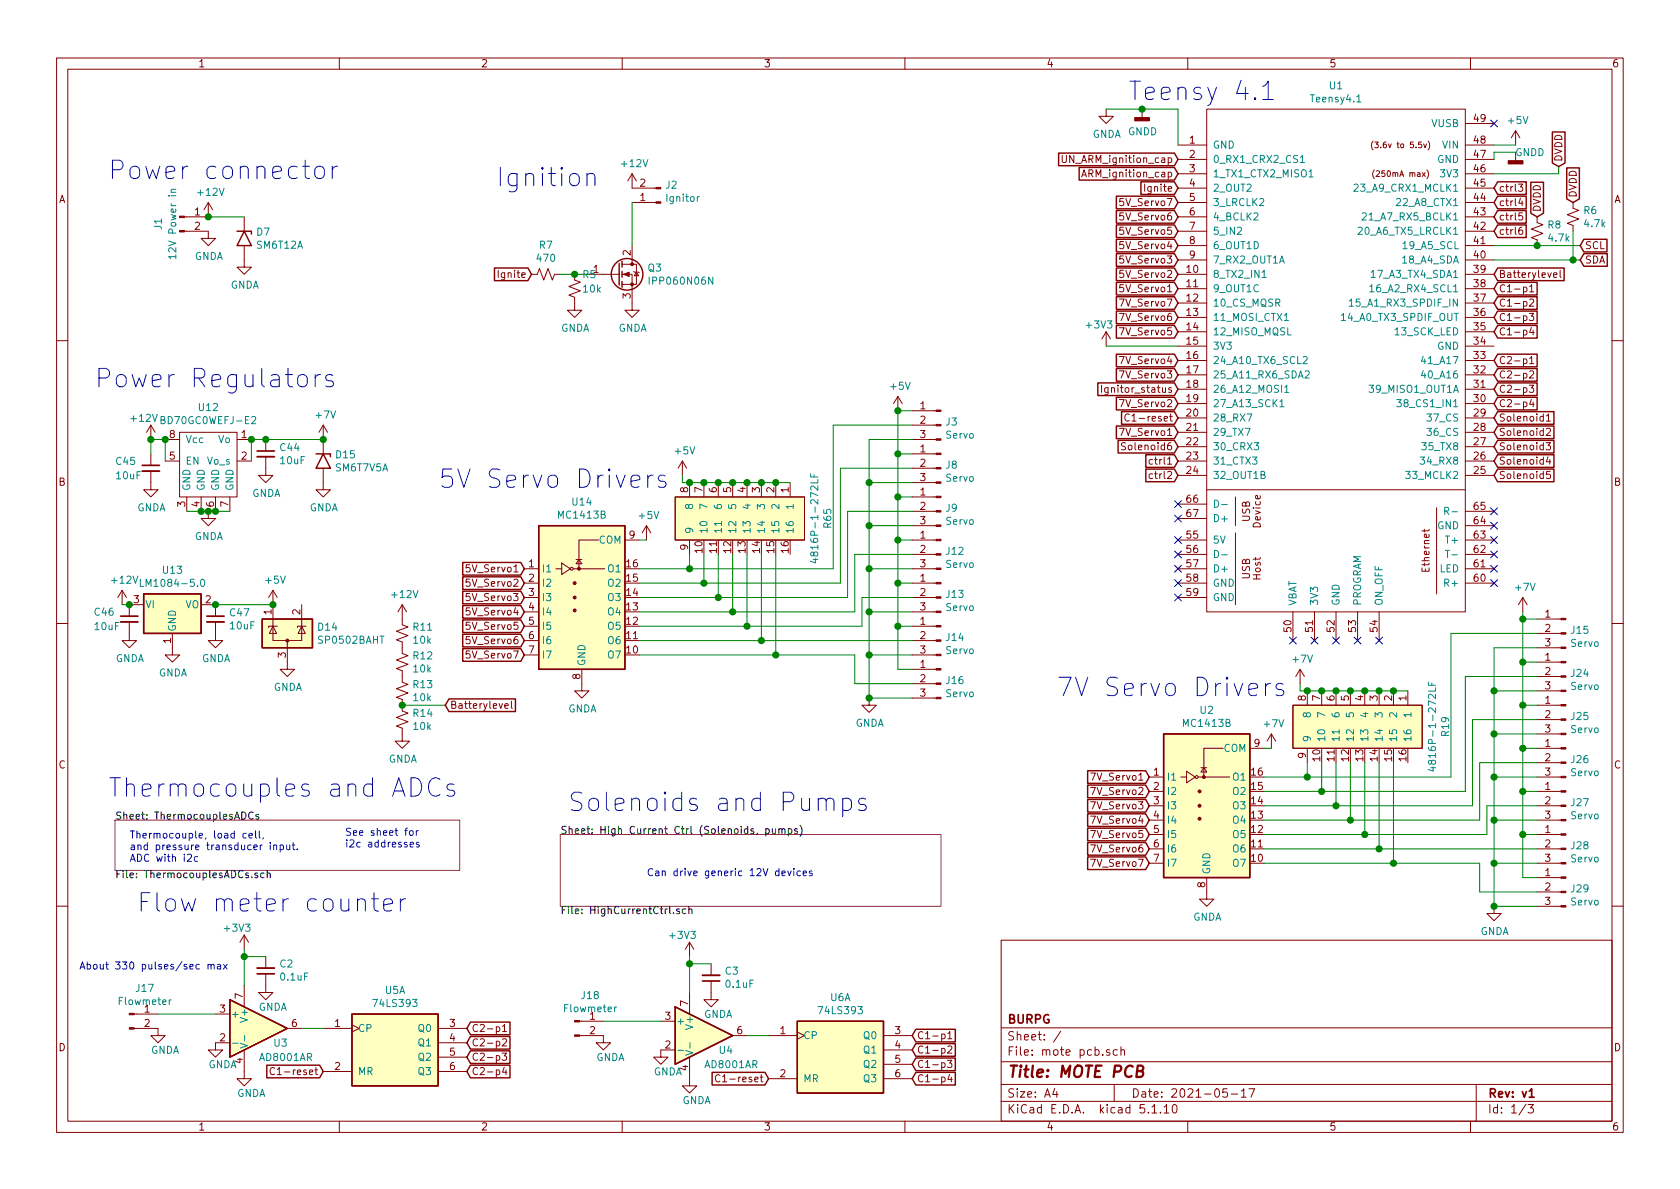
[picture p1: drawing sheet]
EESchema Schematic File Version 4
EELAYER 30 0
EELAYER END
$Descr A4 11693 8268
encoding utf-8
Sheet 1 3
Title "MOTE PCB"
Date "2021-05-17"
Rev "v1"
Comp "BURPG"
Comment1 ""
Comment2 ""
Comment3 ""
Comment4 ""
$EndDescr
Text GLabel 11000 1800 2    50   Input ~ 0
SDA
$Comp
L Device:R_Small_US R8
U 1 1
P 10700 1600
F 0 "R8" H 10768 1646 50  0000 L CNN
F 1 "4.7k" H 10768 1555 50  0000 L CNN
F 2 "Resistor_SMD:R_0603_1608Metric_Pad0.98x0.95mm_HandSolder" H 10700 1600 50  0001 C CNN
F 3 "~" H 10700 1600 50  0001 C CNN
F 4 " C23162" H 10700 1600 50  0001 C CNN "LCSC Part #"
	1    10700 1600
	1    0    0    -1  
$EndComp
$Comp
L Device:R_Small_US R6
U 1 1
P 10950 1500
F 0 "R6" H 11018 1546 50  0000 L CNN
F 1 "4.7k" H 11018 1455 50  0000 L CNN
F 2 "Resistor_SMD:R_0603_1608Metric_Pad0.98x0.95mm_HandSolder" H 10950 1500 50  0001 C CNN
F 3 "~" H 10950 1500 50  0001 C CNN
F 4 " C23162" H 10950 1500 50  0001 C CNN "LCSC Part #"
	1    10950 1500
	1    0    0    -1  
$EndComp
Text GLabel 10700 1500 1    50   Input ~ 0
DVDD
Text GLabel 10950 1400 1    50   Input ~ 0
DVDD
$Comp
L power:GNDD #PWR05
U 1 1
P 7950 750
F 0 "#PWR05" H 7950 500 50  0001 C CNN
F 1 "GNDD" H 7954 595 50  0000 C CNN
F 2 "" H 7950 750 50  0001 C CNN
F 3 "" H 7950 750 50  0001 C CNN
	1    7950 750 
	1    0    0    -1  
$EndComp
$Comp
L power:GNDA #PWR04
U 1 1
P 7700 750
F 0 "#PWR04" H 7700 500 50  0001 C CNN
F 1 "GNDA" H 7705 577 50  0000 C CNN
F 2 "" H 7700 750 50  0001 C CNN
F 3 "" H 7700 750 50  0001 C CNN
	1    7700 750 
	1    0    0    -1  
$EndComp
Wire Wire Line
	7700 750  7950 750 
Connection ~ 7950 750 
$Comp
L 74xx:74LS393 U6
U 1 1
P 5850 7300
F 0 "U6" H 5850 7667 50  0000 C CNN
F 1 "74LS393" H 5850 7576 50  0000 C CNN
F 2 "Package_SO:SOIC-14_3.9x8.7mm_P1.27mm" H 5850 7300 50  0001 C CNN
F 3 "74xx\\74LS393.pdf" H 5850 7300 50  0001 C CNN
	1    5850 7300
	1    0    0    -1  
$EndComp
Text GLabel 6350 7200 2    50   Input ~ 0
C1-p1
Text GLabel 6350 7300 2    50   Input ~ 0
C1-p2
Text GLabel 6350 7400 2    50   Input ~ 0
C1-p3
Text GLabel 6350 7500 2    50   Input ~ 0
C1-p4
Text GLabel 5350 7500 0    50   Input ~ 0
C1-reset
Text GLabel 8200 2900 0    50   Input ~ 0
C1-reset
$Comp
L Amplifier_Operational:AD8001AR U4
U 1 1
P 4900 7200
F 0 "U4" H 5000 7100 50  0000 L CNN
F 1 "AD8001AR" H 4900 7000 50  0000 L CNN
F 2 "Package_SO:SOIC-8_3.9x4.9mm_P1.27mm" H 4800 7000 50  0001 L CNN
F 3 "https://www.analog.com/media/en/technical-documentation/data-sheets/ad8001.pdf" H 5050 7350 50  0001 C CNN
	1    4900 7200
	1    0    0    -1  
$EndComp
$Comp
L Device:C_Small C3
U 1 1
P 4950 6800
F 0 "C3" H 4858 6754 50  0000 R CNN
F 1 "0.1uF" H 4858 6845 50  0000 R CNN
F 2 "Capacitor_SMD:C_0603_1608Metric_Pad1.08x0.95mm_HandSolder" H 4950 6800 50  0001 C CNN
F 3 "~" H 4950 6800 50  0001 C CNN
F 4 "C14663" H 4950 6800 50  0001 C CNN "LCSC Part #"
	1    4950 6800
	-1   0    0    1   
$EndComp
$Comp
L power:+3V3 #PWR044
U 1 1
P 4800 6650
F 0 "#PWR044" H 4800 6500 50  0001 C CNN
F 1 "+3V3" H 4750 6800 50  0000 C CNN
F 2 "" H 4800 6650 50  0001 C CNN
F 3 "" H 4800 6650 50  0001 C CNN
	1    4800 6650
	1    0    0    -1  
$EndComp
Wire Wire Line
	4800 6900 4800 6700
Wire Wire Line
	4950 6700 4800 6700
Connection ~ 4800 6700
Wire Wire Line
	4800 6700 4800 6650
$Comp
L power:GNDA #PWR046
U 1 1
P 4950 6900
F 0 "#PWR046" H 4950 6650 50  0001 C CNN
F 1 "GNDA" H 5000 6750 50  0000 C CNN
F 2 "" H 4950 6900 50  0001 C CNN
F 3 "" H 4950 6900 50  0001 C CNN
	1    4950 6900
	1    0    0    -1  
$EndComp
$Comp
L power:GNDA #PWR052
U 1 1
P 4800 7500
F 0 "#PWR052" H 4800 7250 50  0001 C CNN
F 1 "GNDA" H 4850 7350 50  0000 C CNN
F 2 "" H 4800 7500 50  0001 C CNN
F 3 "" H 4800 7500 50  0001 C CNN
	1    4800 7500
	1    0    0    -1  
$EndComp
$Comp
L power:GNDA #PWR050
U 1 1
P 4600 7300
F 0 "#PWR050" H 4600 7050 50  0001 C CNN
F 1 "GNDA" H 4650 7150 50  0000 C CNN
F 2 "" H 4600 7300 50  0001 C CNN
F 3 "" H 4600 7300 50  0001 C CNN
	1    4600 7300
	1    0    0    -1  
$EndComp
$Comp
L Connector:Conn_01x02_Male J18
U 1 1
P 4000 7100
F 0 "J18" H 4108 7281 50  0000 C CNN
F 1 "Flowmeter" H 4108 7190 50  0000 C CNN
F 2 "Connector_JST:JST_EH_B4B-EH-A_1x04_P2.50mm_Vertical" H 4000 7100 50  0001 C CNN
F 3 "~" H 4000 7100 50  0001 C CNN
	1    4000 7100
	1    0    0    -1  
$EndComp
$Comp
L power:GNDA #PWR048
U 1 1
P 4200 7200
F 0 "#PWR048" H 4200 6950 50  0001 C CNN
F 1 "GNDA" H 4250 7050 50  0000 C CNN
F 2 "" H 4200 7200 50  0001 C CNN
F 3 "" H 4200 7200 50  0001 C CNN
	1    4200 7200
	1    0    0    -1  
$EndComp
Wire Wire Line
	4600 7100 4200 7100
Wire Wire Line
	5350 7200 5200 7200
Text GLabel 11000 1700 2    50   Input ~ 0
SCL
$Comp
L power:+3V3 #PWR015
U 1 1
P 7700 2400
F 0 "#PWR015" H 7700 2250 50  0001 C CNN
F 1 "+3V3" H 7650 2550 50  0000 C CNN
F 2 "" H 7700 2400 50  0001 C CNN
F 3 "" H 7700 2400 50  0001 C CNN
	1    7700 2400
	1    0    0    -1  
$EndComp
Wire Wire Line
	8200 2400 7700 2400
$Comp
L Amplifier_Operational:AD8001AR U3
U 1 1
P 1800 7150
F 0 "U3" H 1900 7050 50  0000 L CNN
F 1 "AD8001AR" H 1800 6950 50  0000 L CNN
F 2 "Package_SO:SOIC-8_3.9x4.9mm_P1.27mm" H 1700 6950 50  0001 L CNN
F 3 "https://www.analog.com/media/en/technical-documentation/data-sheets/ad8001.pdf" H 1950 7300 50  0001 C CNN
	1    1800 7150
	1    0    0    -1  
$EndComp
Wire Wire Line
	2250 7150 2100 7150
Wire Wire Line
	1500 7050 1100 7050
$Comp
L power:GNDA #PWR047
U 1 1
P 1100 7150
F 0 "#PWR047" H 1100 6900 50  0001 C CNN
F 1 "GNDA" H 1150 7000 50  0000 C CNN
F 2 "" H 1100 7150 50  0001 C CNN
F 3 "" H 1100 7150 50  0001 C CNN
	1    1100 7150
	1    0    0    -1  
$EndComp
$Comp
L Connector:Conn_01x02_Male J17
U 1 1
P 900 7050
F 0 "J17" H 1008 7231 50  0000 C CNN
F 1 "Flowmeter" H 1008 7140 50  0000 C CNN
F 2 "Connector_JST:JST_EH_B4B-EH-A_1x04_P2.50mm_Vertical" H 900 7050 50  0001 C CNN
F 3 "~" H 900 7050 50  0001 C CNN
	1    900  7050
	1    0    0    -1  
$EndComp
$Comp
L power:GNDA #PWR049
U 1 1
P 1500 7250
F 0 "#PWR049" H 1500 7000 50  0001 C CNN
F 1 "GNDA" H 1550 7100 50  0000 C CNN
F 2 "" H 1500 7250 50  0001 C CNN
F 3 "" H 1500 7250 50  0001 C CNN
	1    1500 7250
	1    0    0    -1  
$EndComp
$Comp
L power:GNDA #PWR051
U 1 1
P 1700 7450
F 0 "#PWR051" H 1700 7200 50  0001 C CNN
F 1 "GNDA" H 1750 7300 50  0000 C CNN
F 2 "" H 1700 7450 50  0001 C CNN
F 3 "" H 1700 7450 50  0001 C CNN
	1    1700 7450
	1    0    0    -1  
$EndComp
$Comp
L power:GNDA #PWR045
U 1 1
P 1850 6850
F 0 "#PWR045" H 1850 6600 50  0001 C CNN
F 1 "GNDA" H 1900 6700 50  0000 C CNN
F 2 "" H 1850 6850 50  0001 C CNN
F 3 "" H 1850 6850 50  0001 C CNN
	1    1850 6850
	1    0    0    -1  
$EndComp
Wire Wire Line
	1700 6650 1700 6600
Connection ~ 1700 6650
Wire Wire Line
	1850 6650 1700 6650
Wire Wire Line
	1700 6850 1700 6650
$Comp
L power:+3V3 #PWR043
U 1 1
P 1700 6600
F 0 "#PWR043" H 1700 6450 50  0001 C CNN
F 1 "+3V3" H 1650 6750 50  0000 C CNN
F 2 "" H 1700 6600 50  0001 C CNN
F 3 "" H 1700 6600 50  0001 C CNN
	1    1700 6600
	1    0    0    -1  
$EndComp
$Comp
L Device:C_Small C2
U 1 1
P 1850 6750
F 0 "C2" H 1758 6704 50  0000 R CNN
F 1 "0.1uF" H 1758 6795 50  0000 R CNN
F 2 "Capacitor_SMD:C_0603_1608Metric_Pad1.08x0.95mm_HandSolder" H 1850 6750 50  0001 C CNN
F 3 "~" H 1850 6750 50  0001 C CNN
F 4 "C14663" H 1850 6750 50  0001 C CNN "LCSC Part #"
	1    1850 6750
	-1   0    0    1   
$EndComp
Text GLabel 3250 7450 2    50   Input ~ 0
C2-p4
Text GLabel 3250 7350 2    50   Input ~ 0
C2-p3
Text GLabel 3250 7250 2    50   Input ~ 0
C2-p2
Text GLabel 3250 7150 2    50   Input ~ 0
C2-p1
$Comp
L 74xx:74LS393 U5
U 1 1
P 2750 7250
F 0 "U5" H 2750 7617 50  0000 C CNN
F 1 "74LS393" H 2750 7526 50  0000 C CNN
F 2 "Package_SO:SOIC-14_3.9x8.7mm_P1.27mm" H 2750 7250 50  0001 C CNN
F 3 "74xx\\74LS393.pdf" H 2750 7250 50  0001 C CNN
	1    2750 7250
	1    0    0    -1  
$EndComp
$Comp
L power:GNDA #PWR06
U 1 1
P 1450 1600
F 0 "#PWR06" H 1450 1350 50  0001 C CNN
F 1 "GNDA" H 1455 1427 50  0000 C CNN
F 2 "" H 1450 1600 50  0001 C CNN
F 3 "" H 1450 1600 50  0001 C CNN
	1    1450 1600
	1    0    0    -1  
$EndComp
$Comp
L power:+12V #PWR03
U 1 1
P 1450 1500
F 0 "#PWR03" H 1450 1350 50  0001 C CNN
F 1 "+12V" H 1465 1673 50  0000 C CNN
F 2 "" H 1450 1500 50  0001 C CNN
F 3 "" H 1450 1500 50  0001 C CNN
	1    1450 1500
	1    0    0    -1  
$EndComp
Text GLabel 10400 2900 2    50   Input ~ 0
Solenoid1
Text GLabel 10400 3000 2    50   Input ~ 0
Solenoid2
Text GLabel 10400 3100 2    50   Input ~ 0
Solenoid3
Text GLabel 10400 3200 2    50   Input ~ 0
Solenoid4
Text Notes 900  6000 0    50   ~ 0
Thermocouple, load cell,\nand pressure transducer input.\nADC with i2c
Text Notes 2400 5900 0    50   ~ 0
See sheet for\ni2c addresses
$Comp
L power:+12V #PWR02
U 1 1
P 4400 1300
F 0 "#PWR02" H 4400 1150 50  0001 C CNN
F 1 "+12V" H 4415 1473 50  0000 C CNN
F 2 "" H 4400 1300 50  0001 C CNN
F 3 "" H 4400 1300 50  0001 C CNN
	1    4400 1300
	1    0    0    -1  
$EndComp
Wire Wire Line
	3900 1900 4000 1900
Text GLabel 3700 1900 0    50   Input ~ 0
Ignite
$Comp
L Device:R_Small_US R5
U 1 1
P 4000 2000
F 0 "R5" H 4050 2100 50  0000 L CNN
F 1 "10k" H 4050 2000 50  0000 L CNN
F 2 "Resistor_SMD:R_0603_1608Metric_Pad0.98x0.95mm_HandSolder" H 4000 2000 50  0001 C CNN
F 3 "~" H 4000 2000 50  0001 C CNN
F 4 "C25804" H 4000 2000 50  0001 C CNN "LCSC Part #"
	1    4000 2000
	1    0    0    -1  
$EndComp
$Comp
L Device:R_Small_US R7
U 1 1
P 3800 1900
F 0 "R7" V 3595 1900 50  0000 C CNN
F 1 "470" V 3686 1900 50  0000 C CNN
F 2 "Resistor_SMD:R_0603_1608Metric_Pad0.98x0.95mm_HandSolder" H 3800 1900 50  0001 C CNN
F 3 "~" H 3800 1900 50  0001 C CNN
F 4 " C23179" H 3800 1900 50  0001 C CNN "LCSC Part #"
	1    3800 1900
	0    1    1    0   
$EndComp
Text Notes 3450 1300 0    128  ~ 0
Ignition
Text Notes 750  5550 0    128  ~ 0
Thermocouples and ADCs
Text Notes 950  6350 0    128  ~ 0
Flow meter counter
Text Notes 7850 700  0    128  ~ 0
Teensy 4.1
Text GLabel 10400 3300 2    50   Input ~ 0
Solenoid5
Text GLabel 8200 3100 0    50   Input ~ 0
Solenoid6
NoConn ~ 10400 850 
NoConn ~ 8200 3500
NoConn ~ 8200 3600
NoConn ~ 8200 3750
NoConn ~ 8200 3850
NoConn ~ 8200 3950
NoConn ~ 8200 4050
NoConn ~ 8200 4150
NoConn ~ 9000 4450
NoConn ~ 9150 4450
NoConn ~ 9300 4450
NoConn ~ 9450 4450
NoConn ~ 9600 4450
NoConn ~ 10400 3550
NoConn ~ 10400 3650
NoConn ~ 10400 3750
NoConn ~ 10400 3850
NoConn ~ 10400 3950
NoConn ~ 10400 4050
Text Notes 550  6750 0    50   ~ 0
About 330 pulses/sec max
Connection ~ 4000 1900
$Comp
L Transistor_FET:IPP060N06N Q3
U 1 1
P 4300 1900
F 0 "Q3" H 4505 1946 50  0000 L CNN
F 1 "IPP060N06N" H 4505 1855 50  0000 L CNN
F 2 "Package_TO_SOT_THT:TO-220-3_Vertical" H 4550 1825 50  0001 L CIN
F 3 "https://www.infineon.com/dgdl/Infineon-IPP060N06N-DS-v02_02-en.pdf?fileId=db3a30433727a44301372c06d9d7498a" H 4300 1900 50  0001 L CNN
	1    4300 1900
	1    0    0    -1  
$EndComp
Wire Wire Line
	4000 1900 4100 1900
$Comp
L Connector:Conn_01x02_Male J2
U 1 1
P 4600 1400
F 0 "J2" H 4572 1282 50  0000 R CNN
F 1 "Ignitor" H 4572 1373 50  0000 R CNN
F 2 "Connector_JST:JST_EH_B4B-EH-A_1x04_P2.50mm_Vertical" H 4600 1400 50  0001 C CNN
F 3 "~" H 4600 1400 50  0001 C CNN
	1    4600 1400
	-1   0    0    1   
$EndComp
Wire Wire Line
	4400 1400 4400 1700
$Comp
L power:GNDA #PWR012
U 1 1
P 4400 2100
F 0 "#PWR012" H 4400 1850 50  0001 C CNN
F 1 "GNDA" H 4405 1927 50  0000 C CNN
F 2 "" H 4400 2100 50  0001 C CNN
F 3 "" H 4400 2100 50  0001 C CNN
	1    4400 2100
	1    0    0    -1  
$EndComp
$Comp
L Caspian_kicad_library:+7V #PWR0148
U 1 1
P 8850 5200
F 0 "#PWR0148" H 8850 5050 50  0001 C CNN
F 1 "+7V" H 8865 5373 50  0000 C CNN
F 2 "" H 8850 5200 50  0001 C CNN
F 3 "" H 8850 5200 50  0001 C CNN
	1    8850 5200
	1    0    0    -1  
$EndComp
$Comp
L power:+5V #PWR0140
U 1 1
P 1900 4200
F 0 "#PWR0140" H 1900 4050 50  0001 C CNN
F 1 "+5V" H 1915 4373 50  0000 C CNN
F 2 "" H 1900 4200 50  0001 C CNN
F 3 "" H 1900 4200 50  0001 C CNN
	1    1900 4200
	1    0    0    -1  
$EndComp
$Comp
L power:+5V #PWR042
U 1 1
P 10550 1000
F 0 "#PWR042" H 10550 850 50  0001 C CNN
F 1 "+5V" H 10565 1173 50  0000 C CNN
F 2 "" H 10550 1000 50  0001 C CNN
F 3 "" H 10550 1000 50  0001 C CNN
	1    10550 1000
	1    0    0    -1  
$EndComp
Wire Wire Line
	10400 1000 10550 1000
Wire Wire Line
	1900 4200 1500 4200
$Comp
L power:GNDA #PWR0143
U 1 1
P 1200 4500
F 0 "#PWR0143" H 1200 4250 50  0001 C CNN
F 1 "GNDA" H 1205 4327 50  0000 C CNN
F 2 "" H 1200 4500 50  0001 C CNN
F 3 "" H 1200 4500 50  0001 C CNN
	1    1200 4500
	1    0    0    -1  
$EndComp
$Comp
L power:+12V #PWR0139
U 1 1
P 850 4200
F 0 "#PWR0139" H 850 4050 50  0001 C CNN
F 1 "+12V" H 865 4373 50  0000 C CNN
F 2 "" H 850 4200 50  0001 C CNN
F 3 "" H 850 4200 50  0001 C CNN
	1    850  4200
	1    0    0    -1  
$EndComp
Wire Wire Line
	850  4200 900  4200
$Comp
L power:GNDA #PWR0142
U 1 1
P 1500 4400
F 0 "#PWR0142" H 1500 4150 50  0001 C CNN
F 1 "GNDA" H 1505 4227 50  0000 C CNN
F 2 "" H 1500 4400 50  0001 C CNN
F 3 "" H 1500 4400 50  0001 C CNN
	1    1500 4400
	1    0    0    -1  
$EndComp
$Comp
L Device:C_Small C47
U 1 1
P 1500 4300
F 0 "C47" H 1592 4346 50  0000 L CNN
F 1 "10uF" H 1592 4255 50  0000 L CNN
F 2 "Capacitor_SMD:C_0603_1608Metric_Pad1.08x0.95mm_HandSolder" H 1500 4300 50  0001 C CNN
F 3 "~" H 1500 4300 50  0001 C CNN
F 4 "C19702" H 1500 4300 50  0001 C CNN "LCSC Part #"
	1    1500 4300
	1    0    0    -1  
$EndComp
$Comp
L Device:C_Small C46
U 1 1
P 900 4300
F 0 "C46" H 650 4350 50  0000 L CNN
F 1 "10uF" H 650 4250 50  0000 L CNN
F 2 "Capacitor_SMD:C_0603_1608Metric_Pad1.08x0.95mm_HandSolder" H 900 4300 50  0001 C CNN
F 3 "~" H 900 4300 50  0001 C CNN
F 4 "C19702" H 900 4300 50  0001 C CNN "LCSC Part #"
	1    900  4300
	1    0    0    -1  
$EndComp
$Comp
L power:GNDA #PWR0141
U 1 1
P 900 4400
F 0 "#PWR0141" H 900 4150 50  0001 C CNN
F 1 "GNDA" H 905 4227 50  0000 C CNN
F 2 "" H 900 4400 50  0001 C CNN
F 3 "" H 900 4400 50  0001 C CNN
	1    900  4400
	1    0    0    -1  
$EndComp
$Comp
L Regulator_Linear:LM1084-5.0 U13
U 1 1
P 1200 4200
F 0 "U13" H 1200 4442 50  0000 C CNN
F 1 "LM1084-5.0" H 1200 4351 50  0000 C CNN
F 2 "Package_TO_SOT_SMD:TO-263-3_TabPin2" H 1200 4450 50  0001 C CIN
F 3 "http://www.ti.com/lit/ds/symlink/lm1084.pdf" H 1200 4200 50  0001 C CNN
	1    1200 4200
	1    0    0    -1  
$EndComp
$Comp
L Connector:Conn_01x03_Male J15
U 1 1
P 10900 4400
F 0 "J15" H 10872 4424 50  0000 R CNN
F 1 "Servo" H 10872 4333 50  0000 R CNN
F 2 "Connector_JST:JST_EH_B4B-EH-A_1x04_P2.50mm_Vertical" H 10900 4400 50  0001 C CNN
F 3 "~" H 10900 4400 50  0001 C CNN
	1    10900 4400
	-1   0    0    -1  
$EndComp
$Comp
L Connector:Conn_01x03_Male J24
U 1 1
P 10900 4700
F 0 "J24" H 10872 4724 50  0000 R CNN
F 1 "Servo" H 10872 4633 50  0000 R CNN
F 2 "Connector_JST:JST_EH_B4B-EH-A_1x04_P2.50mm_Vertical" H 10900 4700 50  0001 C CNN
F 3 "~" H 10900 4700 50  0001 C CNN
	1    10900 4700
	-1   0    0    -1  
$EndComp
$Comp
L Connector:Conn_01x03_Male J25
U 1 1
P 10900 5000
F 0 "J25" H 10872 5024 50  0000 R CNN
F 1 "Servo" H 10872 4933 50  0000 R CNN
F 2 "Connector_JST:JST_EH_B4B-EH-A_1x04_P2.50mm_Vertical" H 10900 5000 50  0001 C CNN
F 3 "~" H 10900 5000 50  0001 C CNN
	1    10900 5000
	-1   0    0    -1  
$EndComp
$Comp
L Connector:Conn_01x03_Male J26
U 1 1
P 10900 5300
F 0 "J26" H 10872 5324 50  0000 R CNN
F 1 "Servo" H 10872 5233 50  0000 R CNN
F 2 "Connector_JST:JST_EH_B4B-EH-A_1x04_P2.50mm_Vertical" H 10900 5300 50  0001 C CNN
F 3 "~" H 10900 5300 50  0001 C CNN
	1    10900 5300
	-1   0    0    -1  
$EndComp
$Comp
L Connector:Conn_01x03_Male J27
U 1 1
P 10900 5600
F 0 "J27" H 10872 5624 50  0000 R CNN
F 1 "Servo" H 10872 5533 50  0000 R CNN
F 2 "Connector_JST:JST_EH_B4B-EH-A_1x04_P2.50mm_Vertical" H 10900 5600 50  0001 C CNN
F 3 "~" H 10900 5600 50  0001 C CNN
	1    10900 5600
	-1   0    0    -1  
$EndComp
$Comp
L Connector:Conn_01x03_Male J28
U 1 1
P 10900 5900
F 0 "J28" H 10872 5924 50  0000 R CNN
F 1 "Servo" H 10872 5833 50  0000 R CNN
F 2 "Connector_JST:JST_EH_B4B-EH-A_1x04_P2.50mm_Vertical" H 10900 5900 50  0001 C CNN
F 3 "~" H 10900 5900 50  0001 C CNN
	1    10900 5900
	-1   0    0    -1  
$EndComp
$Comp
L Connector:Conn_01x03_Male J29
U 1 1
P 10900 6200
F 0 "J29" H 10872 6224 50  0000 R CNN
F 1 "Servo" H 10872 6133 50  0000 R CNN
F 2 "Connector_JST:JST_EH_B4B-EH-A_1x04_P2.50mm_Vertical" H 10900 6200 50  0001 C CNN
F 3 "~" H 10900 6200 50  0001 C CNN
	1    10900 6200
	-1   0    0    -1  
$EndComp
$Comp
L power:GNDA #PWR0149
U 1 1
P 10400 6300
F 0 "#PWR0149" H 10400 6050 50  0001 C CNN
F 1 "GNDA" H 10405 6127 50  0000 C CNN
F 2 "" H 10400 6300 50  0001 C CNN
F 3 "" H 10400 6300 50  0001 C CNN
	1    10400 6300
	1    0    0    -1  
$EndComp
$Comp
L Caspian_kicad_library:+7V #PWR0145
U 1 1
P 10600 4250
F 0 "#PWR0145" H 10600 4100 50  0001 C CNN
F 1 "+7V" H 10615 4423 50  0000 C CNN
F 2 "" H 10600 4250 50  0001 C CNN
F 3 "" H 10600 4250 50  0001 C CNN
	1    10600 4250
	1    0    0    -1  
$EndComp
Wire Wire Line
	10600 6100 10700 6100
Wire Wire Line
	10700 5800 10600 5800
Connection ~ 10600 5800
Wire Wire Line
	10600 5800 10600 6100
Wire Wire Line
	10600 4250 10600 4300
Wire Wire Line
	10700 5500 10600 5500
Connection ~ 10600 5500
Wire Wire Line
	10600 5500 10600 5800
Wire Wire Line
	10700 5200 10600 5200
Connection ~ 10600 5200
Wire Wire Line
	10600 5200 10600 5500
Wire Wire Line
	10700 4900 10600 4900
Connection ~ 10600 4900
Wire Wire Line
	10600 4900 10600 5200
Wire Wire Line
	10700 4600 10600 4600
Connection ~ 10600 4600
Wire Wire Line
	10600 4600 10600 4900
Wire Wire Line
	10700 4300 10600 4300
Connection ~ 10600 4300
Wire Wire Line
	10600 4300 10600 4600
Wire Wire Line
	10700 6300 10400 6300
Wire Wire Line
	10400 6300 10400 6000
Wire Wire Line
	10400 6000 10700 6000
Connection ~ 10400 6300
Wire Wire Line
	10400 6000 10400 5700
Wire Wire Line
	10400 4500 10700 4500
Connection ~ 10400 6000
Wire Wire Line
	10700 4800 10400 4800
Connection ~ 10400 4800
Wire Wire Line
	10400 4800 10400 4500
Wire Wire Line
	10700 5100 10400 5100
Connection ~ 10400 5100
Wire Wire Line
	10400 5100 10400 4800
Wire Wire Line
	10700 5400 10400 5400
Connection ~ 10400 5400
Wire Wire Line
	10400 5400 10400 5100
Wire Wire Line
	10700 5700 10400 5700
Connection ~ 10400 5700
Wire Wire Line
	10400 5700 10400 5400
Wire Wire Line
	10200 5500 10200 4700
Wire Wire Line
	10200 4700 10700 4700
Wire Wire Line
	10700 5000 10250 5000
Wire Wire Line
	10250 5000 10250 5600
Wire Wire Line
	10300 5700 10300 5300
Wire Wire Line
	10300 5300 10700 5300
Wire Wire Line
	10700 5600 10350 5600
Wire Wire Line
	10350 5600 10350 5800
Wire Wire Line
	10700 6200 10300 6200
Wire Wire Line
	10300 6200 10300 6000
$Comp
L Connector:Conn_01x02_Male J1
U 1 1
P 1250 1500
F 0 "J1" V 1100 1450 50  0000 C CNN
F 1 "12V Power in" V 1200 1450 50  0000 C CNN
F 2 "Connector_JST:JST_EH_B4B-EH-A_1x04_P2.50mm_Vertical" H 1250 1500 50  0001 C CNN
F 3 "~" H 1250 1500 50  0001 C CNN
	1    1250 1500
	1    0    0    -1  
$EndComp
$Sheet
S 800  5700 2400 350 
U 60BC73B9
F0 "ThermocouplesADCs" 50
F1 "ThermocouplesADCs.sch" 50
$EndSheet
$Comp
L power:GNDA #PWR0146
U 1 1
P 4050 4750
F 0 "#PWR0146" H 4050 4500 50  0001 C CNN
F 1 "GNDA" H 4055 4577 50  0000 C CNN
F 2 "" H 4050 4750 50  0001 C CNN
F 3 "" H 4050 4750 50  0001 C CNN
	1    4050 4750
	1    0    0    -1  
$EndComp
$Comp
L Transistor_Array:MC1413B U14
U 1 1
P 4050 4150
F 0 "U14" H 4050 4817 50  0000 C CNN
F 1 "MC1413B" H 4050 4726 50  0000 C CNN
F 2 "Package_SO:SOIC-16_3.9x9.9mm_P1.27mm" H 4100 3600 50  0001 L CNN
F 3 "http://www.onsemi.com/pub_link/Collateral/MC1413-D.PDF" H 4150 3950 50  0001 C CNN
	1    4050 4150
	1    0    0    -1  
$EndComp
$Comp
L Caspian_kicad_library:4816P-1-272LF R65
U 1 1
P 5450 3600
F 0 "R65" H 5450 3915 50  0000 C CNN
F 1 "4816P-1-272LF" H 5450 3824 50  0000 C CNN
F 2 "Package_SO:SOIC-16W_5.3x10.2mm_P1.27mm" H 5450 3800 50  0001 C CNN
F 3 "https://www.bourns.com/docs/Product-Datasheets/4800P.pdf" H 5450 3800 50  0001 C CNN
	1    5450 3600
	0    1    1    0   
$EndComp
Wire Wire Line
	4500 3750 4450 3750
$Comp
L Connector:Conn_01x03_Male J8
U 1 1
P 6550 3250
F 0 "J8" H 6522 3274 50  0000 R CNN
F 1 "Servo" H 6522 3183 50  0000 R CNN
F 2 "Connector_JST:JST_EH_B4B-EH-A_1x04_P2.50mm_Vertical" H 6550 3250 50  0001 C CNN
F 3 "~" H 6550 3250 50  0001 C CNN
	1    6550 3250
	-1   0    0    -1  
$EndComp
$Comp
L Connector:Conn_01x03_Male J9
U 1 1
P 6550 3550
F 0 "J9" H 6522 3574 50  0000 R CNN
F 1 "Servo" H 6522 3483 50  0000 R CNN
F 2 "Connector_JST:JST_EH_B4B-EH-A_1x04_P2.50mm_Vertical" H 6550 3550 50  0001 C CNN
F 3 "~" H 6550 3550 50  0001 C CNN
	1    6550 3550
	-1   0    0    -1  
$EndComp
$Comp
L Connector:Conn_01x03_Male J12
U 1 1
P 6550 3850
F 0 "J12" H 6522 3874 50  0000 R CNN
F 1 "Servo" H 6522 3783 50  0000 R CNN
F 2 "Connector_JST:JST_EH_B4B-EH-A_1x04_P2.50mm_Vertical" H 6550 3850 50  0001 C CNN
F 3 "~" H 6550 3850 50  0001 C CNN
	1    6550 3850
	-1   0    0    -1  
$EndComp
$Comp
L Connector:Conn_01x03_Male J13
U 1 1
P 6550 4150
F 0 "J13" H 6522 4174 50  0000 R CNN
F 1 "Servo" H 6522 4083 50  0000 R CNN
F 2 "Connector_JST:JST_EH_B4B-EH-A_1x04_P2.50mm_Vertical" H 6550 4150 50  0001 C CNN
F 3 "~" H 6550 4150 50  0001 C CNN
	1    6550 4150
	-1   0    0    -1  
$EndComp
$Comp
L Connector:Conn_01x03_Male J14
U 1 1
P 6550 4450
F 0 "J14" H 6522 4474 50  0000 R CNN
F 1 "Servo" H 6522 4383 50  0000 R CNN
F 2 "Connector_JST:JST_EH_B4B-EH-A_1x04_P2.50mm_Vertical" H 6550 4450 50  0001 C CNN
F 3 "~" H 6550 4450 50  0001 C CNN
	1    6550 4450
	-1   0    0    -1  
$EndComp
$Comp
L Connector:Conn_01x03_Male J16
U 1 1
P 6550 4750
F 0 "J16" H 6522 4774 50  0000 R CNN
F 1 "Servo" H 6522 4683 50  0000 R CNN
F 2 "Connector_JST:JST_EH_B4B-EH-A_1x04_P2.50mm_Vertical" H 6550 4750 50  0001 C CNN
F 3 "~" H 6550 4750 50  0001 C CNN
	1    6550 4750
	-1   0    0    -1  
$EndComp
$Comp
L power:GNDA #PWR0147
U 1 1
P 6050 4850
F 0 "#PWR0147" H 6050 4600 50  0001 C CNN
F 1 "GNDA" H 6055 4677 50  0000 C CNN
F 2 "" H 6050 4850 50  0001 C CNN
F 3 "" H 6050 4850 50  0001 C CNN
	1    6050 4850
	1    0    0    -1  
$EndComp
Wire Wire Line
	6250 4650 6350 4650
Wire Wire Line
	6350 4350 6250 4350
Connection ~ 6250 4350
Wire Wire Line
	6250 4350 6250 4650
Wire Wire Line
	6350 4050 6250 4050
Connection ~ 6250 4050
Wire Wire Line
	6250 4050 6250 4350
Wire Wire Line
	6350 3750 6250 3750
Connection ~ 6250 3750
Wire Wire Line
	6250 3750 6250 4050
Wire Wire Line
	6350 3450 6250 3450
Connection ~ 6250 3450
Wire Wire Line
	6250 3450 6250 3750
Wire Wire Line
	6350 3150 6250 3150
Connection ~ 6250 3150
Wire Wire Line
	6250 3150 6250 3450
Wire Wire Line
	6350 4850 6050 4850
Wire Wire Line
	6050 4850 6050 4550
Wire Wire Line
	6050 4550 6350 4550
Connection ~ 6050 4850
Wire Wire Line
	6050 4550 6050 4250
Connection ~ 6050 4550
Wire Wire Line
	6350 3350 6050 3350
Connection ~ 6050 3350
Wire Wire Line
	6050 3350 6050 3050
Wire Wire Line
	6350 3650 6050 3650
Connection ~ 6050 3650
Wire Wire Line
	6050 3650 6050 3350
Wire Wire Line
	6350 3950 6050 3950
Connection ~ 6050 3950
Wire Wire Line
	6050 3950 6050 3650
Wire Wire Line
	6350 4250 6050 4250
Connection ~ 6050 4250
Wire Wire Line
	6050 4250 6050 3950
Wire Wire Line
	5800 2950 5800 3950
Wire Wire Line
	5850 4050 5850 3250
Wire Wire Line
	5850 3250 6350 3250
Wire Wire Line
	6350 3550 5900 3550
Wire Wire Line
	5900 3550 5900 4150
Wire Wire Line
	5950 4250 5950 3850
Wire Wire Line
	5950 3850 6350 3850
Wire Wire Line
	6350 4150 6000 4150
Wire Wire Line
	6000 4150 6000 4350
Wire Wire Line
	6350 4750 5950 4750
Wire Wire Line
	5950 4750 5950 4550
$Comp
L Connector:Conn_01x03_Male J3
U 1 1
P 6550 2950
F 0 "J3" H 6522 2974 50  0000 R CNN
F 1 "Servo" H 6522 2883 50  0000 R CNN
F 2 "Connector_JST:JST_EH_B4B-EH-A_1x04_P2.50mm_Vertical" H 6550 2950 50  0001 C CNN
F 3 "~" H 6550 2950 50  0001 C CNN
	1    6550 2950
	-1   0    0    -1  
$EndComp
Wire Wire Line
	6350 3050 6050 3050
$Comp
L power:+5V #PWR0144
U 1 1
P 4500 3750
F 0 "#PWR0144" H 4500 3600 50  0001 C CNN
F 1 "+5V" H 4515 3923 50  0000 C CNN
F 2 "" H 4500 3750 50  0001 C CNN
F 3 "" H 4500 3750 50  0001 C CNN
	1    4500 3750
	1    0    0    -1  
$EndComp
Text Notes 750  1250 0    128  ~ 0
Power connector
Connection ~ 900  4200
Connection ~ 1500 4200
Text GLabel 3650 3950 0    50   Input ~ 0
5V_Servo1
Text GLabel 3650 4050 0    50   Input ~ 0
5V_Servo2
Text GLabel 3650 4150 0    50   Input ~ 0
5V_Servo3
Text GLabel 3650 4250 0    50   Input ~ 0
5V_Servo4
Text GLabel 3650 4350 0    50   Input ~ 0
5V_Servo5
Text GLabel 3650 4450 0    50   Input ~ 0
5V_Servo6
Text GLabel 3650 4550 0    50   Input ~ 0
5V_Servo7
Text GLabel 8200 2000 0    50   Input ~ 0
5V_Servo1
Text GLabel 8200 1900 0    50   Input ~ 0
5V_Servo2
Text GLabel 8200 1800 0    50   Input ~ 0
5V_Servo3
Text GLabel 8200 1700 0    50   Input ~ 0
5V_Servo4
Text GLabel 8200 1600 0    50   Input ~ 0
5V_Servo5
Text GLabel 8200 1500 0    50   Input ~ 0
5V_Servo6
Text GLabel 8200 1400 0    50   Input ~ 0
5V_Servo7
Text GLabel 8200 3000 0    50   Input ~ 0
7V_Servo1
Text GLabel 8200 2800 0    50   Input ~ 0
7V_Servo2
Text GLabel 8200 2600 0    50   Input ~ 0
7V_Servo3
Text GLabel 8200 2500 0    50   Input ~ 0
7V_Servo4
Text GLabel 8200 2300 0    50   Input ~ 0
7V_Servo5
Text GLabel 8200 2200 0    50   Input ~ 0
7V_Servo6
Text GLabel 8200 2700 0    50   Input ~ 0
Ignitor_status
$Comp
L Device:R_Small_US R11
U 1 1
P 2800 4400
F 0 "R11" H 2868 4446 50  0000 L CNN
F 1 "10k" H 2868 4355 50  0000 L CNN
F 2 "Resistor_SMD:R_0603_1608Metric_Pad0.98x0.95mm_HandSolder" H 2800 4400 50  0001 C CNN
F 3 "~" H 2800 4400 50  0001 C CNN
F 4 "C25804" H 2800 4400 50  0001 C CNN "LCSC Part #"
	1    2800 4400
	1    0    0    -1  
$EndComp
$Comp
L Device:R_Small_US R12
U 1 1
P 2800 4600
F 0 "R12" H 2868 4646 50  0000 L CNN
F 1 "10k" H 2868 4555 50  0000 L CNN
F 2 "Resistor_SMD:R_0603_1608Metric_Pad0.98x0.95mm_HandSolder" H 2800 4600 50  0001 C CNN
F 3 "~" H 2800 4600 50  0001 C CNN
F 4 "C25804" H 2800 4600 50  0001 C CNN "LCSC Part #"
	1    2800 4600
	1    0    0    -1  
$EndComp
$Comp
L power:GNDA #PWR0150
U 1 1
P 2800 5100
F 0 "#PWR0150" H 2800 4850 50  0001 C CNN
F 1 "GNDA" H 2805 4927 50  0000 C CNN
F 2 "" H 2800 5100 50  0001 C CNN
F 3 "" H 2800 5100 50  0001 C CNN
	1    2800 5100
	1    0    0    -1  
$EndComp
Text GLabel 3100 4900 2    50   Input ~ 0
Batterylevel
$Comp
L Device:R_Small_US R14
U 1 1
P 2800 5000
F 0 "R14" H 2868 5046 50  0000 L CNN
F 1 "10k" H 2868 4955 50  0000 L CNN
F 2 "Resistor_SMD:R_0603_1608Metric_Pad0.98x0.95mm_HandSolder" H 2800 5000 50  0001 C CNN
F 3 "~" H 2800 5000 50  0001 C CNN
F 4 "C25804" H 2800 5000 50  0001 C CNN "LCSC Part #"
	1    2800 5000
	1    0    0    -1  
$EndComp
$Comp
L Device:R_Small_US R13
U 1 1
P 2800 4800
F 0 "R13" H 2868 4846 50  0000 L CNN
F 1 "10k" H 2868 4755 50  0000 L CNN
F 2 "Resistor_SMD:R_0603_1608Metric_Pad0.98x0.95mm_HandSolder" H 2800 4800 50  0001 C CNN
F 3 "~" H 2800 4800 50  0001 C CNN
F 4 "C25804" H 2800 4800 50  0001 C CNN "LCSC Part #"
	1    2800 4800
	1    0    0    -1  
$EndComp
Wire Wire Line
	3100 4900 2800 4900
Connection ~ 2800 4900
$Comp
L power:+12V #PWR0151
U 1 1
P 2800 4300
F 0 "#PWR0151" H 2800 4150 50  0001 C CNN
F 1 "+12V" H 2815 4473 50  0000 C CNN
F 2 "" H 2800 4300 50  0001 C CNN
F 3 "" H 2800 4300 50  0001 C CNN
	1    2800 4300
	1    0    0    -1  
$EndComp
Text GLabel 10400 1900 2    50   Input ~ 0
Batterylevel
Text GLabel 8000 6000 0    50   Input ~ 0
7V_Servo7
Text GLabel 8000 5900 0    50   Input ~ 0
7V_Servo6
Text GLabel 8000 5800 0    50   Input ~ 0
7V_Servo5
Text GLabel 8000 5700 0    50   Input ~ 0
7V_Servo4
Text GLabel 8000 5600 0    50   Input ~ 0
7V_Servo3
Text GLabel 8000 5500 0    50   Input ~ 0
7V_Servo2
Text GLabel 8000 5400 0    50   Input ~ 0
7V_Servo1
Text Notes 7350 4850 0    128  ~ 0
7V Servo Drivers
$Comp
L Transistor_Array:MC1413B U2
U 1 1
P 8400 5600
F 0 "U2" H 8400 6267 50  0000 C CNN
F 1 "MC1413B" H 8400 6176 50  0000 C CNN
F 2 "Package_SO:SOIC-16_3.9x9.9mm_P1.27mm" H 8450 5050 50  0001 L CNN
F 3 "http://www.onsemi.com/pub_link/Collateral/MC1413-D.PDF" H 8500 5400 50  0001 C CNN
	1    8400 5600
	1    0    0    -1  
$EndComp
$Comp
L power:GNDA #PWR041
U 1 1
P 8400 6200
F 0 "#PWR041" H 8400 5950 50  0001 C CNN
F 1 "GNDA" H 8405 6027 50  0000 C CNN
F 2 "" H 8400 6200 50  0001 C CNN
F 3 "" H 8400 6200 50  0001 C CNN
	1    8400 6200
	1    0    0    -1  
$EndComp
Wire Wire Line
	8800 5200 8850 5200
Wire Wire Line
	9700 4800 9800 4800
Connection ~ 9700 4800
Wire Wire Line
	9600 4800 9700 4800
Connection ~ 9600 4800
Wire Wire Line
	9500 4800 9600 4800
Connection ~ 9500 4800
Wire Wire Line
	9400 4800 9500 4800
Connection ~ 9400 4800
Wire Wire Line
	9300 4800 9400 4800
Connection ~ 9300 4800
Wire Wire Line
	9200 4800 9300 4800
Connection ~ 9200 4800
Connection ~ 9100 4800
Wire Wire Line
	9100 4800 9200 4800
Wire Wire Line
	9050 4800 9100 4800
Wire Wire Line
	9050 4750 9050 4800
$Comp
L Caspian_kicad_library:+7V #PWR0152
U 1 1
P 9050 4750
F 0 "#PWR0152" H 9050 4600 50  0001 C CNN
F 1 "+7V" H 9065 4923 50  0000 C CNN
F 2 "" H 9050 4750 50  0001 C CNN
F 3 "" H 9050 4750 50  0001 C CNN
	1    9050 4750
	1    0    0    -1  
$EndComp
$Comp
L Caspian_kicad_library:4816P-1-272LF R19
U 1 1
P 9750 5050
F 0 "R19" H 9750 5365 50  0000 C CNN
F 1 "4816P-1-272LF" H 9750 5274 50  0000 C CNN
F 2 "Package_SO:SOIC-16W_5.3x10.2mm_P1.27mm" H 9750 5250 50  0001 C CNN
F 3 "https://www.bourns.com/docs/Product-Datasheets/4800P.pdf" H 9750 5250 50  0001 C CNN
	1    9750 5050
	0    1    1    0   
$EndComp
Wire Wire Line
	8800 5400 9100 5400
Wire Wire Line
	10100 4400 10100 5400
Wire Wire Line
	8800 5500 9200 5500
Wire Wire Line
	8800 5600 9300 5600
Wire Wire Line
	8800 5700 9400 5700
Wire Wire Line
	8800 5800 9500 5800
Wire Wire Line
	8800 5900 9600 5900
Wire Wire Line
	8800 6000 9700 6000
Wire Wire Line
	9100 5300 9100 5400
Connection ~ 9100 5400
Wire Wire Line
	9100 5400 10100 5400
Wire Wire Line
	9200 5300 9200 5500
Connection ~ 9200 5500
Wire Wire Line
	9200 5500 10200 5500
Wire Wire Line
	9300 5300 9300 5600
Connection ~ 9300 5600
Wire Wire Line
	9300 5600 10250 5600
Wire Wire Line
	9400 5300 9400 5700
Connection ~ 9400 5700
Wire Wire Line
	9400 5700 10300 5700
Wire Wire Line
	9500 5300 9500 5800
Connection ~ 9500 5800
Wire Wire Line
	9500 5800 10350 5800
Wire Wire Line
	9600 5900 9600 5300
Connection ~ 9600 5900
Wire Wire Line
	9600 5900 10700 5900
Wire Wire Line
	9700 5300 9700 6000
Connection ~ 9700 6000
Wire Wire Line
	9700 6000 10300 6000
Wire Wire Line
	10100 4400 10700 4400
$Sheet
S 3900 5800 2650 500 
U 60DBC7EC
F0 "High Current Ctrl (Solenoids, pumps)" 50
F1 "HighCurrentCtrl.sch" 50
$EndSheet
Wire Wire Line
	6350 2850 6250 2850
Wire Wire Line
	4450 3950 4800 3950
Wire Wire Line
	4450 4050 4900 4050
Wire Wire Line
	4450 4150 5000 4150
Wire Wire Line
	4450 4250 5100 4250
Wire Wire Line
	4450 4350 5200 4350
Wire Wire Line
	4450 4450 5300 4450
Wire Wire Line
	4450 4550 5400 4550
Wire Wire Line
	4800 3850 4800 3950
Connection ~ 4800 3950
Wire Wire Line
	4800 3950 5800 3950
Wire Wire Line
	4900 3850 4900 4050
Connection ~ 4900 4050
Wire Wire Line
	4900 4050 5850 4050
Wire Wire Line
	5000 3850 5000 4150
Connection ~ 5000 4150
Wire Wire Line
	5000 4150 5900 4150
Wire Wire Line
	5100 3850 5100 4250
Connection ~ 5100 4250
Wire Wire Line
	5100 4250 5950 4250
Wire Wire Line
	5200 3850 5200 4350
Connection ~ 5200 4350
Wire Wire Line
	5200 4350 6000 4350
Wire Wire Line
	5300 3850 5300 4450
Connection ~ 5300 4450
Wire Wire Line
	5300 4450 6350 4450
Wire Wire Line
	5400 3850 5400 4550
Connection ~ 5400 4550
Wire Wire Line
	5400 4550 5950 4550
$Comp
L power:+5V #PWR0153
U 1 1
P 4750 3300
F 0 "#PWR0153" H 4750 3150 50  0001 C CNN
F 1 "+5V" H 4765 3473 50  0000 C CNN
F 2 "" H 4750 3300 50  0001 C CNN
F 3 "" H 4750 3300 50  0001 C CNN
	1    4750 3300
	1    0    0    -1  
$EndComp
Wire Wire Line
	4750 3300 4750 3350
Wire Wire Line
	4750 3350 4800 3350
Wire Wire Line
	4800 3350 4900 3350
Connection ~ 4800 3350
Connection ~ 4900 3350
Wire Wire Line
	4900 3350 5000 3350
Connection ~ 5000 3350
Wire Wire Line
	5000 3350 5100 3350
Connection ~ 5100 3350
Wire Wire Line
	5100 3350 5200 3350
Connection ~ 5200 3350
Wire Wire Line
	5200 3350 5300 3350
Connection ~ 5300 3350
Wire Wire Line
	5300 3350 5400 3350
Connection ~ 5400 3350
Wire Wire Line
	5400 3350 5500 3350
Text Notes 4500 6100 0    50   ~ 0
Can drive generic 12V devices
Text Notes 3950 5650 0    128  ~ 0
Solenoids and Pumps
Text GLabel 8200 3200 0    50   Input ~ 0
ctrl1
Text GLabel 8200 3300 0    50   Input ~ 0
ctrl2
Text GLabel 10400 1300 2    50   Input ~ 0
ctrl3
Text GLabel 10400 1400 2    50   Input ~ 0
ctrl4
Text GLabel 10400 1500 2    50   Input ~ 0
ctrl5
Text GLabel 10400 1600 2    50   Input ~ 0
ctrl6
Connection ~ 10700 1700
Wire Wire Line
	10400 1700 10700 1700
Wire Wire Line
	10400 1800 10950 1800
$Comp
L teensy:Teensy4.1 U1
U 1 1
P 9300 3150
F 0 "U1" H 9300 5715 50  0000 C CNN
F 1 "Teensy4.1" H 9300 5624 50  0000 C CNN
F 2 "teensy:Teensy41" H 8900 3550 50  0001 C CNN
F 3 "" H 8900 3550 50  0001 C CNN
	1    9300 3150
	1    0    0    -1  
$EndComp
$Comp
L power:GNDD #PWR0154
U 1 1
P 10550 1050
F 0 "#PWR0154" H 10550 800 50  0001 C CNN
F 1 "GNDD" H 10650 1050 50  0000 C CNN
F 2 "" H 10550 1050 50  0001 C CNN
F 3 "" H 10550 1050 50  0001 C CNN
	1    10550 1050
	1    0    0    -1  
$EndComp
Wire Wire Line
	10400 1100 10400 1050
Wire Wire Line
	10400 1050 10550 1050
Wire Wire Line
	6250 2850 6250 3150
Wire Wire Line
	5800 2950 6350 2950
Text GLabel 8200 2100 0    50   Input ~ 0
7V_Servo7
Text Notes 3050 3400 0    128  ~ 0
5V Servo Drivers
Text GLabel 8200 1100 0    50   Input ~ 0
UN_ARM_ignition_cap
Text GLabel 8200 1200 0    50   Input ~ 0
ARM_ignition_cap
Text GLabel 8200 1300 0    50   Input ~ 0
Ignite
Text GLabel 10400 2300 2    50   Input ~ 0
C1-p4
Text GLabel 10400 2200 2    50   Input ~ 0
C1-p3
Text GLabel 10400 2100 2    50   Input ~ 0
C1-p2
Text GLabel 10400 2000 2    50   Input ~ 0
C1-p1
Wire Wire Line
	8200 1000 8200 750 
Wire Wire Line
	7950 750  8200 750 
Wire Wire Line
	10700 1700 11000 1700
Wire Wire Line
	10950 1600 10950 1800
Connection ~ 10950 1800
Wire Wire Line
	10950 1800 11000 1800
Text GLabel 10850 1150 1    50   Input ~ 0
DVDD
Wire Wire Line
	10850 1150 10850 1200
Wire Wire Line
	10850 1200 10400 1200
Text GLabel 10400 2800 2    50   Input ~ 0
C2-p4
Text GLabel 10400 2700 2    50   Input ~ 0
C2-p3
Text GLabel 10400 2600 2    50   Input ~ 0
C2-p2
Text GLabel 10400 2500 2    50   Input ~ 0
C2-p1
Text GLabel 2250 7450 0    50   Input ~ 0
C1-reset
$Comp
L power:+5V #PWR08
U 1 1
P 6250 2850
F 0 "#PWR08" H 6250 2700 50  0001 C CNN
F 1 "+5V" H 6265 3023 50  0000 C CNN
F 2 "" H 6250 2850 50  0001 C CNN
F 3 "" H 6250 2850 50  0001 C CNN
	1    6250 2850
	1    0    0    -1  
$EndComp
Connection ~ 6250 2850
$Comp
L power:GNDA #PWR07
U 1 1
P 4000 2100
F 0 "#PWR07" H 4000 1850 50  0001 C CNN
F 1 "GNDA" H 4005 1927 50  0000 C CNN
F 2 "" H 4000 2100 50  0001 C CNN
F 3 "" H 4000 2100 50  0001 C CNN
	1    4000 2100
	1    0    0    -1  
$EndComp
$Comp
L power:+12V #PWR010
U 1 1
P 1050 3050
F 0 "#PWR010" H 1050 2900 50  0001 C CNN
F 1 "+12V" H 1000 3200 50  0000 C CNN
F 2 "" H 1050 3050 50  0001 C CNN
F 3 "" H 1050 3050 50  0001 C CNN
	1    1050 3050
	1    0    0    -1  
$EndComp
Wire Wire Line
	1050 3050 1150 3050
$Comp
L Device:C_Small C45
U 1 1
P 1050 3250
F 0 "C45" H 800 3300 50  0000 L CNN
F 1 "10uF" H 800 3200 50  0000 L CNN
F 2 "Capacitor_SMD:C_0603_1608Metric_Pad1.08x0.95mm_HandSolder" H 1050 3250 50  0001 C CNN
F 3 "~" H 1050 3250 50  0001 C CNN
F 4 "C19702" H 1050 3250 50  0001 C CNN "LCSC Part #"
	1    1050 3250
	1    0    0    -1  
$EndComp
$Comp
L power:GNDA #PWR0138
U 1 1
P 1050 3350
F 0 "#PWR0138" H 1050 3100 50  0001 C CNN
F 1 "GNDA" H 1055 3177 50  0000 C CNN
F 2 "" H 1050 3350 50  0001 C CNN
F 3 "" H 1050 3350 50  0001 C CNN
	1    1050 3350
	1    0    0    -1  
$EndComp
Wire Wire Line
	1050 3150 1050 3050
Connection ~ 1050 3050
Connection ~ 1150 3050
$Comp
L Caspian_kicad_library:+7V #PWR034
U 1 1
P 2250 3050
F 0 "#PWR034" H 2250 2900 50  0001 C CNN
F 1 "+7V" H 2265 3223 50  0000 C CNN
F 2 "" H 2250 3050 50  0001 C CNN
F 3 "" H 2250 3050 50  0001 C CNN
	1    2250 3050
	1    0    0    -1  
$EndComp
$Comp
L Device:C_Small C44
U 1 1
P 1850 3150
F 0 "C44" H 1942 3196 50  0000 L CNN
F 1 "10uF" H 1942 3105 50  0000 L CNN
F 2 "Capacitor_SMD:C_0603_1608Metric_Pad1.08x0.95mm_HandSolder" H 1850 3150 50  0001 C CNN
F 3 "~" H 1850 3150 50  0001 C CNN
F 4 "C19702" H 1850 3150 50  0001 C CNN "LCSC Part #"
	1    1850 3150
	1    0    0    -1  
$EndComp
Connection ~ 1850 3050
Wire Wire Line
	1850 3050 1750 3050
$Comp
L power:GNDA #PWR0137
U 1 1
P 1850 3250
F 0 "#PWR0137" H 1850 3000 50  0001 C CNN
F 1 "GNDA" H 1855 3077 50  0000 C CNN
F 2 "" H 1850 3250 50  0001 C CNN
F 3 "" H 1850 3250 50  0001 C CNN
	1    1850 3250
	1    0    0    -1  
$EndComp
Connection ~ 1750 3050
Wire Wire Line
	1750 3200 1750 3050
Wire Wire Line
	1150 3050 1150 3200
Wire Wire Line
	1500 3550 1600 3550
Connection ~ 1500 3550
Wire Wire Line
	1450 3550 1500 3550
Connection ~ 1450 3550
Wire Wire Line
	1400 3550 1450 3550
Connection ~ 1400 3550
Wire Wire Line
	1300 3550 1400 3550
$Comp
L Caspian_kicad_library:BD70GC0WEFJ-E2 U12
U 1 1
P 1450 3150
F 0 "U12" H 1450 3475 50  0000 C CNN
F 1 "BD70GC0WEFJ-E2" H 1450 3384 50  0000 C CNN
F 2 "Package_SO:SOIC-8-1EP_3.9x4.9mm_P1.27mm_EP2.29x3mm_ThermalVias" H 1450 3150 50  0001 C CNN
F 3 "https://fscdn.rohm.com/en/products/databook/datasheet/ic/power/linear_regulator/bdxxgc0wefj-e.pdf" H 1450 3150 50  0001 C CNN
	1    1450 3150
	1    0    0    -1  
$EndComp
Text Notes 2350 2700 2    128  ~ 0
Power Regulators
$Comp
L power:GNDA #PWR013
U 1 1
P 1450 3550
F 0 "#PWR013" H 1450 3300 50  0001 C CNN
F 1 "GNDA" H 1455 3377 50  0000 C CNN
F 2 "" H 1450 3550 50  0001 C CNN
F 3 "" H 1450 3550 50  0001 C CNN
	1    1450 3550
	1    0    0    -1  
$EndComp
$Comp
L power:GNDA #PWR01
U 1 1
P 1700 1800
F 0 "#PWR01" H 1700 1550 50  0001 C CNN
F 1 "GNDA" H 1705 1627 50  0000 C CNN
F 2 "" H 1700 1800 50  0001 C CNN
F 3 "" H 1700 1800 50  0001 C CNN
	1    1700 1800
	1    0    0    -1  
$EndComp
Wire Wire Line
	1450 1500 1700 1500
Connection ~ 1450 1500
$Comp
L Diode:SM6T7V5A D15
U 1 1
P 2250 3200
F 0 "D15" V 2204 3280 50  0000 L CNN
F 1 "SM6T7V5A" V 2295 3280 50  0000 L CNN
F 2 "Diode_SMD:D_SMB" H 2250 3000 50  0001 C CNN
F 3 "https://www.st.com/resource/en/datasheet/sm6t.pdf" H 2200 3200 50  0001 C CNN
	1    2250 3200
	0    1    1    0   
$EndComp
$Comp
L power:GNDA #PWR011
U 1 1
P 2250 3350
F 0 "#PWR011" H 2250 3100 50  0001 C CNN
F 1 "GNDA" H 2255 3177 50  0000 C CNN
F 2 "" H 2250 3350 50  0001 C CNN
F 3 "" H 2250 3350 50  0001 C CNN
	1    2250 3350
	1    0    0    -1  
$EndComp
Connection ~ 2250 3050
Wire Wire Line
	1850 3050 2250 3050
$Comp
L Power_Protection:SP0502BAHT D14
U 1 1
P 2000 4400
F 0 "D14" H 2205 4446 50  0000 L CNN
F 1 "SP0502BAHT" H 2205 4355 50  0000 L CNN
F 2 "Package_TO_SOT_SMD:SOT-23" H 2225 4350 50  0001 L CNN
F 3 "http://www.littelfuse.com/~/media/files/littelfuse/technical%20resources/documents/data%20sheets/sp05xxba.pdf" H 2125 4525 50  0001 C CNN
	1    2000 4400
	1    0    0    -1  
$EndComp
Connection ~ 1900 4200
$Comp
L power:GNDA #PWR09
U 1 1
P 2000 4600
F 0 "#PWR09" H 2000 4350 50  0001 C CNN
F 1 "GNDA" H 2005 4427 50  0000 C CNN
F 2 "" H 2000 4600 50  0001 C CNN
F 3 "" H 2000 4600 50  0001 C CNN
	1    2000 4600
	1    0    0    -1  
$EndComp
$Comp
L Diode:SM6T12A D7
U 1 1
P 1700 1650
F 0 "D7" V 1654 1730 50  0000 L CNN
F 1 "SM6T12A" V 1745 1730 50  0000 L CNN
F 2 "Diode_SMD:D_SMB" H 1700 1450 50  0001 C CNN
F 3 "https://www.st.com/resource/en/datasheet/sm6t.pdf" H 1650 1650 50  0001 C CNN
	1    1700 1650
	0    1    1    0   
$EndComp
$EndSCHEMATC
